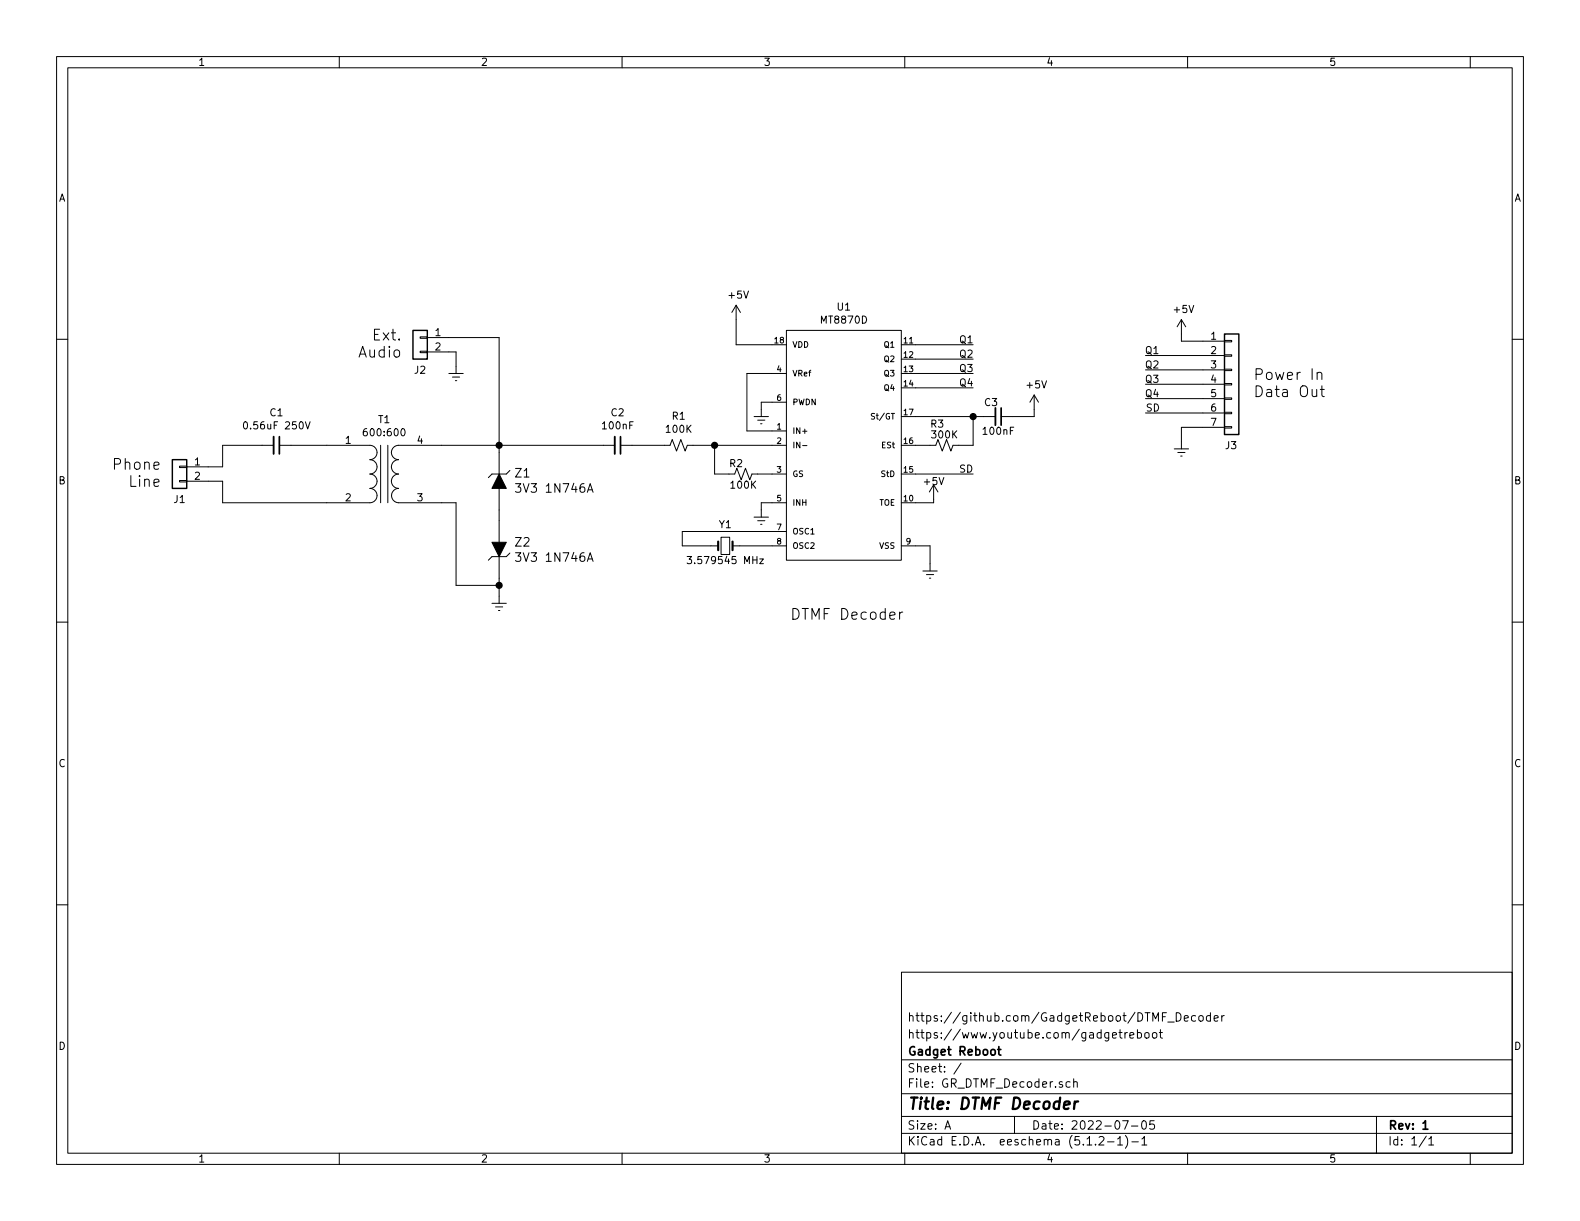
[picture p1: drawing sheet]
<svg xmlns="http://www.w3.org/2000/svg" width="279mm" height="216mm" viewBox="0 0 279 216" stroke-linecap="round" stroke-linejoin="round" font-family="sans-serif">
<g fill="none" stroke="#000" stroke-width=".18">
<path d="M10 10h259.4v195.9h-259.4zM12 12h255.4v191.9h-255.4zM60 10v2M110 10v2M160 10v2M210 10v2M260 10v2M10 60h2M74.3 59.6h1.3v.2h-1.3zM75.6 59.7h12.7v24.1M130.2 54v7h8.9M130.2 54l-.8 1.2"/>
<path d="M130.2 54l.7 1.2M139.1 58.4h20.3v40.7h-20.3zM208.9 56.5v3.8h7.6M208.9 56.5l-.7 1.3M208.9 56.5l.8 1.3M267.4 60h2M43.2 74.7l.2-.1a.69 .69 0 0 1 .4 .6 .69 .69 0 0 1-.4 .6l-.3-.2v-.2zM48.4 78.7h-9v3.9h-6.4M49.4 78.7h16a1.27 1.27 0 0 1 1.3 1.3 1.27 1.27 0 0 1-1.3 1.3 1.27 1.27 0 0 1 1.3 1.3 1.27 1.27 0 0 1-1.3 1.2 1.27 1.27 0 0 1 1.3 1.3 1.27 1.27 0 0 1-1.3 1.3 1.27 1.27 0 0 1 1.3 1.2 1.27 1.27 0 0 1-1.3 1.3h-26v-3.8h-6.4M54 74.6l.4 1.2 .4-1.2M67.3 78.7v10.2M68.6 78.7v10.2"/>
<path d="M74.3 62.1h1.3v.3h-1.3zM75.6 62.2h5v3.8M79.4 66h2.5M80 66.7h1.3M80.5 67.3h.3M108.7 78.7h-38.2a1.27 1.27 0 0 0-1.3 1.3 1.27 1.27 0 0 0 1.3 1.3 1.27 1.27 0 0 0-1.3 1.3 1.27 1.27 0 0 0 1.3 1.2 1.27 1.27 0 0 0-1.3 1.3 1.27 1.27 0 0 0 1.3 1.3 1.27 1.27 0 0 0-1.3 1.2 1.27 1.27 0 0 0 1.3 1.3h10.1v14.6h7.7M109.7 78.7h8.8l.4-1 .7 2.1 .8-2.1 .8 2.1 .3-1.1h17.6M126.4 78.7v5.1h3.5l.4-1 .8 2 .7-2 .8 2 .4-1h6.1M133.3 73.7h2.6M134 74.3h1.3M134.5 74.9h.2M139.1 66h-7v10.2h7"/>
<path d="M139.1 71.1h-4.5v2.6M141.9 78.8h.8M154.7 73.2h-.6a.42 .42 0 0 0 .5 .5v.4h-.5M159.4 61h12.7M159.4 63.5h12.7M159.4 66h12.7M159.4 68.6h12.7M159.4 73.7h16.6M172.1 73.7v5h-3.6l-.4 1.1-.7-2.1-.8 2.1-.7-2.1-.4 1h-6.1M182.9 69.9v3.8h-5.9M182.9 69.9l-.8 1.2M182.9 69.9l.7 1.2"/>
<path d="M202.6 62.9h13.9M202.6 65.4h13.9M202.6 67.9h13.9M202.6 70.5h13.9M202.6 73h13.9M207.6 79.4h2.6M216.5 75.4h1.3v.3h-1.3zM216.5 72.9h1.3v.3h-1.3zM216.5 70.4h1.3v.2h-1.3zM216.5 67.8h1.3v.3h-1.3zM216.5 65.3h1.3v.2h-1.3zM216.5 62.7h1.3v.3h-1.3z"/>
<path d="M216.5 60.2h1.3v.3h-1.3zM216.5 75.6h-7.6v3.8M232.9 66a.49 .49 0 0 1 .9 .1v1M232.9 65.8v1.3M233.5 68.9h.7M233.8 68.2v1.7v.1l.4 .1M31.7 85h1.3v.2h-1.3zM31.7 82.4h1.3v.3h-1.3zM88.3 86.4v9.5M88.3 98.4v8.3M90.2 83.2l-.7 .6h-2.5l-.6 .7M90.2 97.8l-.7 .6h-2.5l-.6 .7"/>
<path d="M91.2 85.5h.9l-.5 .6 .4 .1v.7l-.2 .1h-.4l-.2-.1M91.2 97.7h.9l-.5 .6 .4 .2v.6l-.2 .2h-.4l-.2-.2M103.9 87l.5-1.5 .5 1.5M103.9 99.3l.5-1.6 .5 1.6M104 86.6h.7M104 98.8h.7M121.5 98.4h.8l-.4 .5 .4 .1v.5l-.3 .2-.5-.2M127.5 95h1.5v3h-1.5zM129.5 96.5h9.6M133.3 91.4h2.6M134 92.1h1.3M134.3 98.8h.7l-.7 .9h.7"/>
<path d="M134.5 92.7h.2M139.1 94h-18.5v2.5h6.4M139.1 88.9h-4.5v2.5M159.4 96.5h5.1v4.5M159.4 83.8h12.7M165.1 85.7v3.2h-5.7M165.1 85.7l-.8 1.3M165.1 85.7l.8 1.3M208.3 80h1.2M208.8 80.6h.2M10 110h2M87 106.7h2.5"/>
<path d="M87.6 107.3h1.3M88.1 108h.3M159.1 108.2v1.3M159.6 108.2l-.3 .1-.2 .3M163.2 101h2.5M163.8 101.6h1.3M164.3 102.2h.3M267.4 110h2M10 160h2M267.4 160h2M159.4 171.9h108v32h-108zM208 179.1a.75 .75 0 0 1 .8 .7 .75 .75 0 0 1-.8 .8z"/>
<path d="M211.4 179.7l-.4-.1-.3 .3 .1 .5 .2 .2 .4-.1M212.1 179.7l.2-.1 .4 .1v.7l-.2 .2-.4-.2zM214 179.7l-.4-.1-.3 .3 .1 .5 .2 .2 .4-.1M214 179.1v1.5M216.1 179.6v1M216.5 179.6l-.4 .3M159.4 197.4h108M159.4 193.4h108M159.4 187.4h108M167.1 199.7l.5-1.5 .5 1.5M167.2 199.2h.8M170 188l-1.3 1.9"/>
<path d="M179.4 197.4v3M189.2 191.3h-.4l-.3 .2 .1 .6 .2 .2 .4-.1M189.9 191.4l.2-.1h.3l.1 1M189.9 190.8v1.5M196.7 183.1l.7-.2v-.2l-.5-.1-.2 .2 .1 .7h.6M197.9 182.6h.5M198.1 182.1v1.3l.3 .2M198.5 198.2h1l-.6 1.5M198.9 182.6v1M199.4 182.6l-.3 .1-.2 .2M199.8 183.1l.7-.2-.1-.2-.4-.1-.2 .2v.7h.6M200.1 199.1h1.1"/>
<path d="M201.1 182.7l.5-.1 .3 .3-.1 .5-.2 .2-.5-.1M201.1 182.1v1.5M202 198.3l.4-.1a.94 .94 0 0 1 0 1.5 .82 .82 0 0 1-.4-1.4zM202.5 182.7l.2-.1 .4 .1v.7l-.2 .2-.4-.2zM203.9 182.7l.2-.1 .4 .1v.7l-.2 .2-.4-.2zM204.1 198.2h-.7l-.1 .7 .2-.1h.5l.2 .2-.1 .5-.2 .2-.6-.2M205 182.6h.6M205.2 182.1v1.3l.4 .2M206.5 180.7h1.1M209.4 180.1l.7-.2v-.2l-.5-.1-.2 .2 .1 .7h.6M214.7 180.1l.7-.2-.1-.2-.4-.1-.2 .2 .1 .7h.5M243.4 197.4v6.5"/>
<path d="M60 203.9v2M110 203.9v2M159.4 200.4h108M160 203.9v2M194.4 201.1l.2-.1h.3l.3 .4-.9 1.1h.9M195.9 201.9h1.1M197.6 201.4l.5-.4v1.5M197.6 202.5h.9M199 200.8a1.79 1.79 0 0 1 0 2.2M200.2 201.9h1.1M201.9 201.4l.5-.4v1.5M201.9 202.5h.9"/>
<path d="M210 203.9v2M252.2 200.9l-1.2 1.9M252.7 201.4l.4-.4v1.5M252.7 202.5h.8M260 203.9v2"/>
</g>
<path d="M49.4 77.2v3.1M109.7 77.2v3.1M177 72.1v3.1M176.4 185.6h.6M176.6 185.1v1.3l.4 .2M251.6 198.6l.5-.4v1.5M251.6 199.7h.9" fill="none" stroke="#000" stroke-width=".3"/>
<path d="M188.2 195.4l1-.2-.1-.4h-.8l-.2 1 .3 .3 .6-.1M190.1 194.8l-.2 1.3M190.7 194.8a.55 .55 0 0 0-.7 .3" fill="none" stroke="#000" stroke-width=".41"/>
<path d="M127 95.8v1.5M129.5 95.8v1.5" fill="none" stroke="#000" stroke-width=".38"/>
<path d="M48.4 77.2v3.1M108.7 77.2v3.1M176 72.1v3.1" fill="none" stroke="#000" stroke-width=".33"/>
<g fill="#000" stroke="#000" stroke-width=".25">
<circle cx="88.3" cy="78.7" r=".51"/>
<circle cx="126.4" cy="78.7" r=".51"/>
<circle cx="172.1" cy="73.7" r=".51"/>
<circle cx="88.3" cy="103.5" r=".51"/>
</g>
<path d="M73 58.4h2.6v5.1h-2.6zM216.5 59.1h2.6v17.7h-2.6zM30.5 81.3h2.5v5.1h-2.5z" fill="none" stroke="#000" stroke-width=".25"/>
<path d="M88.3 83.8l1.2 2.6h-2.5zM87 95.9h2.5l-1.2 2.5z" fill="#000" stroke="#000" stroke-width=".18"/>
<text font-size="2.8" x="160.4" y="196.2">Title: DTMF Decoder</text>
<g font-size="2.7">
<text x="63.6" y="63.2">Audio</text>
<text x="66.2" y="60.2">Ext.</text>
<text x="221.6" y="67.2">Power In</text>
<text x="221.6" y="70.2">Data Out</text>
<text x="20.5" y="83.1">Phone</text>
<text x="23.1" y="86.1">Line</text>
<text x="139.7" y="109.6">DTMF Decoder</text>
</g>
<g font-size="2.1">
<text x="91.2" y="84.4">Z1</text>
<text x="91.9" y="87.1">3V3 1N746A</text>
<text x="91.2" y="96.6">Z2</text>
<text x="91.9" y="99.3">3V3 1N746A</text>
<text x="160.4" y="183.6">https://www.youtube.com/gadgetreboot</text>
<text x="160.4" y="180.6">https://github.com/GadgetReboot/DTMF_Decoder</text>
<text x="160.4" y="189.6">Sheet: /</text>
<text x="160.4" y="186.6">Gadget Reboot</text>
<text x="160.4" y="192.3">File: GR_DTMF_Decoder.sch</text>
<text x="160.4" y="202.5">KiCad E.D.A. eeschema (5.1.2-1)-1</text>
<text x="160.4" y="199.7">Size: A</text>
<text x="182.4" y="199.7">Date: 2022-07-05</text>
<text x="245.4" y="199.7">Rev: 1</text>
<text x="245.4" y="202.5">Id: 1/1</text>
</g>
<g font-size="1.8">
<text x="35" y="11.6">1</text>
<text x="85" y="11.6">2</text>
<text x="135" y="11.6">3</text>
<text x="185" y="11.6">4</text>
<text x="235" y="11.6">5</text>
<text x="10.4" y="35.6">A</text>
<text x="267.8" y="35.6">A</text>
<text x="129" y="52.8">+5V</text>
<text x="77" y="59.4">1</text>
<text x="145.3" y="57.2">MT8870D</text>
<text x="148.1" y="54.9">U1</text>
<text x="207.7" y="55.3">+5V</text>
<text x="77" y="62">2</text>
<text x="169.5" y="60.7">Q1</text>
<text x="169.5" y="63.2">Q2</text>
<text x="169.5" y="65.8">Q3</text>
<text x="202.7" y="62.6">Q1</text>
<text x="202.7" y="65.2">Q2</text>
<text x="214.1" y="60.1">1</text>
<text x="214.1" y="62.6">2</text>
<text x="214.1" y="65.2">3</text>
<text x="73.3" y="66.1">J2</text>
<text x="169.5" y="68.3">Q4</text>
<text x="174.1" y="71.8">C3</text>
<text x="181.7" y="68.7">+5V</text>
<text x="202.7" y="67.7">Q3</text>
<text x="202.7" y="70.2">Q4</text>
<text x="214.1" y="67.7">4</text>
<text x="214.1" y="70.2">5</text>
<text x="43.8" y="75.9">0.56uF 250V</text>
<text x="47.8" y="73.6">C1</text>
<text x="64.7" y="77.1">600:600</text>
<text x="66.9" y="74.8">T1</text>
<text x="106.7" y="75.9">100nF</text>
<text x="108.1" y="73.6">C2</text>
<text x="117.9" y="76.5">100K</text>
<text x="118.9" y="74.2">R1</text>
<text x="164.6" y="75.6">R3</text>
<text x="164.9" y="77.5">300K</text>
<text x="174" y="76.9">100nF</text>
<text x="202.6" y="72.8">SD</text>
<text x="214.1" y="72.8">6</text>
<text x="214.1" y="75.3">7</text>
<text x="34.4" y="82.3">1</text>
<text x="61.1" y="78.5">1</text>
<text x="73.8" y="78.5">4</text>
<text x="129.1" y="82.6">R2</text>
<text x="169.5" y="83.6">SD</text>
<text x="216.7" y="79.4">J3</text>
<text x="10.4" y="85.6">B</text>
<text x="30.8" y="89">J1</text>
<text x="34.4" y="84.8">2</text>
<text x="61.1" y="88.6">2</text>
<text x="73.8" y="88.6">3</text>
<text x="129.3" y="86.4">100K</text>
<text x="163.5" y="85.8">+5V</text>
<text x="267.8" y="85.6">B</text>
<text x="127.2" y="93.4">Y1</text>
<text x="122.5" y="99.7">3.579545 MHz</text>
<text x="10.4" y="135.6">C</text>
<text x="267.8" y="135.6">C</text>
<text x="10.4" y="185.6">D</text>
<text x="267.8" y="185.6">D</text>
<text x="35" y="205.5">1</text>
<text x="85" y="205.5">2</text>
<text x="135" y="205.5">3</text>
<text x="185" y="205.5">4</text>
<text x="235" y="205.5">5</text>
</g>
<g font-size="1.4">
<text x="137" y="60.7">18</text>
<text x="137.4" y="65.8">4</text>
<text x="140.1" y="61.5">VDD</text>
<text x="156.5" y="61.5">Q1</text>
<text x="156.5" y="64">Q2</text>
<text x="159.9" y="60.7">11</text>
<text x="159.9" y="63.2">12</text>
<text x="159.9" y="65.8">13</text>
<text x="137.4" y="70.9">6</text>
<text x="140.1" y="71.6">PWDN</text>
<text x="140.1" y="66.5">VRef</text>
<text x="156.5" y="66.5">Q3</text>
<text x="156.5" y="69.1">Q4</text>
<text x="159.9" y="68.3">14</text>
<text x="137.4" y="75.9">1</text>
<text x="140.1" y="76.7">IN+</text>
<text x="154.6" y="74.2">St/GT</text>
<text x="159.9" y="73.4">17</text>
<text x="137.4" y="78.5">2</text>
<text x="137.4" y="83.6">3</text>
<text x="140.1" y="79.2">IN-</text>
<text x="156" y="79.2">ESt</text>
<text x="159.9" y="78.5">16</text>
<text x="159.9" y="83.6">15</text>
<text x="137.4" y="88.6">5</text>
<text x="140.1" y="84.3">GS</text>
<text x="140.1" y="89.4">INH</text>
<text x="155.4" y="89.4">TOE</text>
<text x="155.9" y="84.3">StD</text>
<text x="159.9" y="88.6">10</text>
<text x="137.4" y="93.7">7</text>
<text x="140.1" y="94.5">OSC1</text>
<text x="137.4" y="96.3">8</text>
<text x="140.1" y="97">OSC2</text>
<text x="155.5" y="97">VSS</text>
<text x="160.3" y="96.3">9</text>
</g>
</svg>
